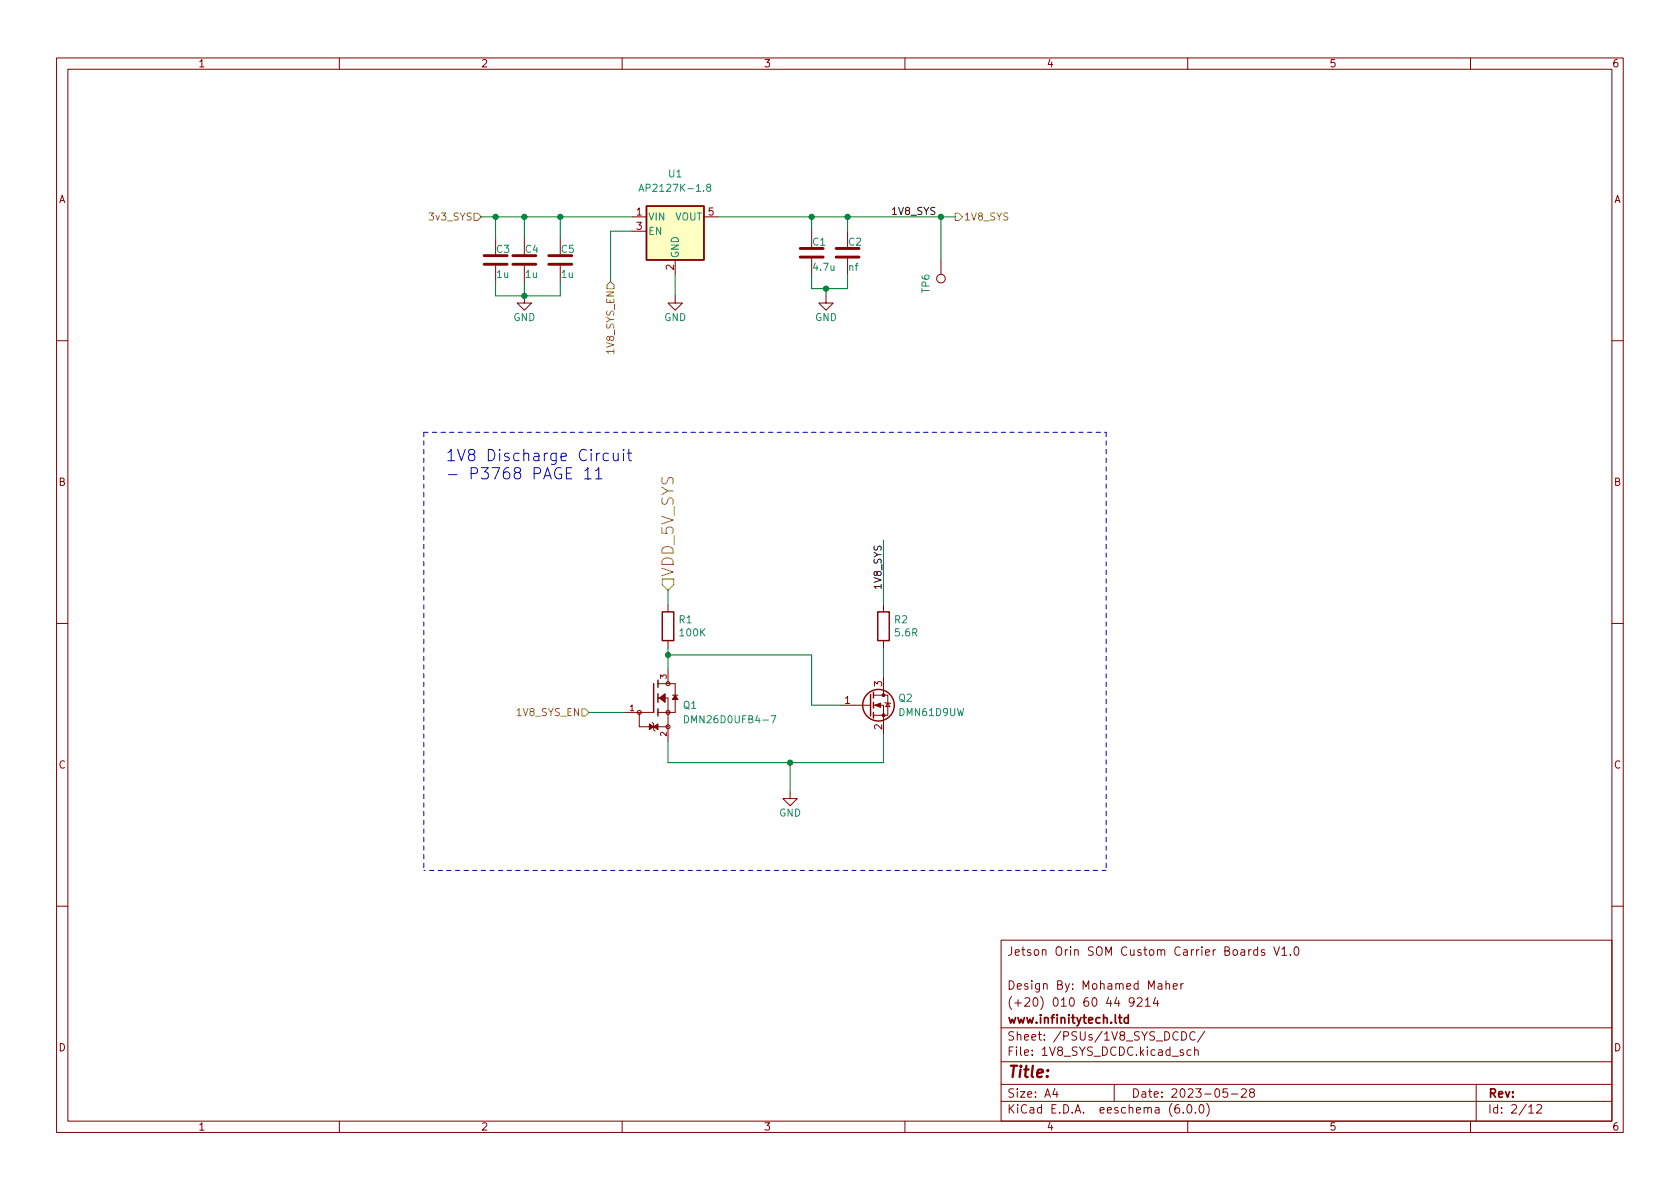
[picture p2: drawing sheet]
<svg xmlns="http://www.w3.org/2000/svg" width="297mm" height="210mm" viewBox="0 0 297 210" stroke-linecap="round" stroke-linejoin="round" font-family="sans-serif">
<g fill="none" stroke="#840000" stroke-width=".18">
<path d="M10 10.2h277v190.1h-277zM12 12.2h273v186.1h-273zM60 10.2v2M110 10.2v2M160 10.2v2M210 10.2v2M260 10.2v2M111.8 38.3h2.5M124.5 38.3h2.5M87.6 42.2v2.8M87.6 47v2.8M92.7 52.3v1.3h1.3l-1.3 1.3-1.3-1.3h1.3"/>
<path d="M92.7 42.2v2.8M92.7 47v2.8M99.1 42.2v2.8M99.1 47v2.8M111.8 40.9h2.5M119.4 52.3v1.3h1.2l-1.2 1.3-1.3-1.3h1.3M119.4 46v2.5M143.5 40.9v2.8M143.5 45.7v2.8M146 52.3v1.3h1.3l-1.3 1.3-1.2-1.3h1.2M149.9 40.9v2.8M149.9 45.7v2.8"/>
<path d="M166.4 46v2.5M10 60.2h2M285 60.2h2M10 110.2h2M118.1 106.9v1.3M118.1 113.3v1.2M118.1 118.4v2.5M156.2 106.9v1.3M156.2 113.3v1.2M156.2 119.6v3.3M285 110.2h2M110.5 126h5.1"/>
<path d="M113 126v2.5h5.1M115.3 127.8l.3 .2v1l.2 .3M116.3 123.4h1.8v7.7M116.3 120.9h3.1v5.1h-3.1M118.9 122.9h1M139.7 139.9v1.3h1.3l-1.3 1.3-1.3-1.3h1.3M148.6 124.7h5.3M154.4 124.7h1.8v5.1M154.4 122.9h2.6v3.6h-2.6M156.5 124.2l.1 .1h.8l.1 .2M157 124.3l.4 .7h-.8zM10 160.2h2"/>
<path d="M177 166.3h108v32h-108zM200.5 177.1l-.3 .3-.4-.1-.2-.2 .2-.6 .4-.1 .2 .2a.99 .99 0 0 1-.3 1.3h-.3M201.1 176.6l.5-.2 .3 .2v.3l-.9 1h.9M202.5 176.9l.4-.5v1.5M202.5 177.9h.9M204.3 176.4l-.4 1h1M204.6 176.9v1M204.8 174h.6v.9M205.4 174.3l-.5 .1a.29 .29 0 0 0-.2 .2 .29 .29 0 0 0 .2 .3h.5M206.1 174.1l.3-.2 .3 .1 .1 .9M206.1 173.4v1.5M207.4 174.4l.7-.1v-.3l-.5-.1-.2 .2 .1 .8h.6"/>
<path d="M208.8 173.9v1M209.2 173.9l-.3 .1-.1 .2M222.4 168l-.5-.1-.3 .3v.4l.2 .3h.6M222.4 167.4v1.5M223.6 168l-.4-.1-.2 .2 .1 .3 .5 .1v.4h-.6M225.2 167.4l.5 1.5 .5-1.5M226.6 167.9l.5-.5v1.5M226.6 168.9h.9M228.1 168.8v.1M228.9 167.6l.2-.2a.81 .81 0 0 1 .6 .7 .81 .81 0 0 1-.3 .8h-.1a.81 .81 0 0 1-.4-1.3zM285 160.2h2M60 198.3v2"/>
<path d="M110 198.3v2M160 198.3v2M177 194.8h108M177 191.8h108M177 187.8h108M177 181.8h108M186.5 192.5l-.4 1h1M186.9 193v1M197 191.8v3M208.4 195.3a.59 .59 0 0 0-.7 .7v.5l.2 .3h.4l.2-.1 .1-.5-.2-.2-.4-.1-.3 .3M208.9 182.4a.76 .76 0 0 1 .9 .8 .76 .76 0 0 1-.9 .7zM209.2 196.7v.1"/>
<path d="M209.2 185.7l-.3-.1-.3 .2 .1 .3 .5 .1v.4h-.6M210 198.3v2M210.1 195.4l.1-.1a.81 .81 0 0 1 .6 .7 .81 .81 0 0 1-.3 .8h-.1a.81 .81 0 0 1-.6-.6 .81 .81 0 0 1 .3-.8zM210.6 185.7l-.5-.1-.2 .3v.4l.1 .3h.6M211.2 185.8l.2-.2 .4 .1 .1 .9M211.2 185.1v1.5M211.3 182.6a.6 .6 0 0 0-.8 0 .6 .6 0 0 0-.1 .7 .56 .56 0 0 0 .3 .6 .56 .56 0 0 0 .6-.1M211.4 196.7v.1M212.1 195.5l.3-.2a.81 .81 0 0 1 .5 .7 .81 .81 0 0 1-.3 .8h-.1a.81 .81 0 0 1-.4-1.3zM213 182.4l-1.3 1.9M213.4 195.1a1.72 1.72 0 0 1 0 2.3M217 192.5h-.7l-.1 .7 .2-.1 .5 .1 .2 .2-.1 .5-.2 .1-.6-.1"/>
<path d="M217.7 193.5h1.2M219.5 192.7l.6-.2 .2 .2 .1 .3-1 1h1M221.2 193.2l-.3-.3 .1-.2 .2-.2 .4 .1 .2 .2-.1 .2-.6 .2-.2 .3 .1 .4 .2 .1h.4l.2-.3-.1-.4-.2-.1M260 198.3v2M261 191.8v6.5M270.3 195.8l.4-.5v1.5M270.3 196.8h.9M271.7 195.5l.6-.2 .2 .2 .1 .3-.9 1h.9"/>
<circle cx="166.4" cy="49.3" r=".76"/>
<circle cx="113" cy="126" r=".36"/>
<circle cx="118.1" cy="126" r=".36"/>
<circle cx="118.1" cy="120.9" r=".36"/>
<circle cx="118.1" cy="128.5" r=".36"/>
</g>
<path d="M199.5 179.4v1.5M199.5 180l-.4-.1-.3 .3v.4l.1 .3h.6" fill="none" stroke="#840000" stroke-width=".3"/>
<g fill="none" stroke="#840000" stroke-width=".25">
<path d="M114.3 36.4h10.2v9.6h-10.2zM117.1 108.2h2v5.1h-2zM155.2 108.2h2v5.1h-2zM115.6 120.9v5.1M116.3 120.3v1.2M116.3 122.7v1.5M116.3 125.3v1.3M153.9 122.8v3.8M154.4 122.4v1M154.4 124.2v1M154.4 126v1"/>
<circle cx="155.3" cy="124.7" r="2.79"/>
</g>
<path d="M85.6 46.7h4.1M85.6 45.2h4.1M90.7 46.7h4M90.7 45.2h4M97 46.7h4.1M97 45.2h4.1M141.5 45.5h4M141.5 43.9h4M147.8 45.5h4.1M147.8 43.9h4.1" fill="none" stroke="#840000" stroke-width=".51"/>
<path d="M114.3 36.4h10.2v9.6h-10.2z" fill="#ffffc2" stroke="#ffffc2" stroke-width=".18"/>
<path d="M113 33.8l.4-1.2 .4 1.2M113.1 33.5h.6M125.2 33.1l-.3-.2 .1-.2 .2-.1h.3l.2 .2-.1 .2-.5 .2-.2 .2v.2l.3 .2h.3l.2-.2-.1-.4-.2-.1M121 126.6a.64 .64 0 0 1 .8 .6 .64 .64 0 0 1-.8 .6zM136.3 126.6h.9l-.6 1.2" fill="none" stroke="#008484" stroke-width=".18"/>
<g fill="#840000" stroke="#840000" stroke-width=".18">
<path d="M114.8 128l.8 .5-.8 .5z"/>
<path d="M115.6 128.5l.7-.5v1z"/>
<path d="M116.6 123.4l1-.7v1.5z"/>
<path d="M119.4 122.9l.5 .8h-1z"/>
<path d="M154.7 124.7l1-.4v.8z"/>
<circle cx="156.2" cy="126.5" r=".25"/>
<circle cx="156.2" cy="122.9" r=".25"/>
</g>
<path d="M83.8 37.7h.7l.6 .6-.6 .7h-.7zM168.9 37.7h.6l.7 .6-.7 .7h-.6zM107.9 49.8l.7 .6v.6h-1.3v-.6zM117.1 102.4h2v1l-1 1-1-1zM102.9 125.3h.6l.6 .7-.6 .6h-.6z" fill="none" stroke="#848400" stroke-width=".18"/>
<path d="M110.2 79.5l-.1 .1 .1 .1 .1-.1-.1-.1v.2M111.2 79.5v1.7l.1 .2 .4 .1M103.4 83.3l.6-.6v2M103.4 84.7h1.1M105.3 83.3l.6-.6v2M105.3 84.7h1.1M107.6 80.2l-.6-.1-.4 .4v.6l.2 .3 .2 .1 .6-.1M108.4 80.1l.1 1.3a.54 .54 0 0 0 .8-.1M109.3 80.1v1.4M110.2 80.1v1.4M110.9 80.1h.8" fill="none" stroke="#0000c2" stroke-width=".18"/>
<path d="M74.9 76.4v77.5M74.9 76.4h120.7M195.6 76.4v77.5M195.6 153.9h-120.7" fill="none" stroke="#0000c2" stroke-width=".18" stroke-dasharray=".8 .8"/>
<g fill="none" stroke="#008400" stroke-width=".18">
<path d="M85.1 38.3h26.7M87.6 38.3v3.9M92.7 38.3v3.9M99.1 38.3v3.9M127 38.3h41.9M143.5 38.3v2.6M149.9 38.3v2.6M166.4 38.3v7.7M87.6 49.8v2.5h11.5v-2.5M92.7 49.8v2.5M111.8 40.9h-3.9v8.9M119.4 48.5v3.8"/>
<path d="M143.5 48.5v2.5h6.4v-2.5M146 51v1.3M156.2 95.5v11.4M118.1 115.8h25.4v8.9h5.1M118.1 104.4v2.5M118.1 114.5v3.9M156.2 114.5v5.1M104.1 126h6.4M139.7 134.9v5M156.2 129.8v5.1h-38.1v-3.8"/>
</g>
<g fill="#008400" stroke="#008400" stroke-width=".18">
<circle cx="146" cy="51" r=".46"/>
<circle cx="139.7" cy="134.9" r=".46"/>
<circle cx="118.1" cy="115.8" r=".46"/>
<circle cx="143.5" cy="38.3" r=".46"/>
<circle cx="99.1" cy="38.3" r=".46"/>
<circle cx="87.6" cy="38.3" r=".46"/>
<circle cx="92.7" cy="38.3" r=".46"/>
<circle cx="149.9" cy="38.3" r=".46"/>
<circle cx="166.4" cy="38.3" r=".46"/>
<circle cx="92.7" cy="52.3" r=".46"/>
</g>
<g font-size="2.8" fill="#0000c2">
<text x="78.7" y="81.6">1V8 Discharge Circuit</text>
<text x="78.7" y="84.8">- P3768 PAGE 11</text>
</g>
<text font-size="2.8" fill="#848400" x="119.1" y="102.1" transform="rotate(-90 119.1 102.1)">VDD_5V_SYS</text>
<text font-size="2.8" fill="#840000" x="178" y="190.6">Title:</text>
<g font-size="2.1" fill="#840000">
<text x="178" y="169">Jetson Orin SOM Custom Carrier Boards V1.0</text>
<text x="178" y="178">(+20) 010 60 44 9214</text>
<text x="178" y="175">Design By: Mohamed Maher</text>
<text x="178" y="184">Sheet: /PSUs/1V8_SYS_DCDC/</text>
<text x="178" y="181">www.infinitytech.ltd</text>
<text x="178" y="186.7">File: 1V8_SYS_DCDC.kicad_sch</text>
<text x="178" y="196.9">KiCad E.D.A. eeschema (6.0.0)</text>
<text x="178" y="194.1">Size: A4</text>
<text x="200" y="194.1">Date: 2023-05-28</text>
<text x="263" y="194.1">Rev:</text>
<text x="263" y="196.9">Id: 2/12</text>
</g>
<g font-size="1.8" fill="#840000">
<text x="35" y="11.9">1</text>
<text x="85" y="11.9">2</text>
<text x="135" y="11.9">3</text>
<text x="185" y="11.9">4</text>
<text x="235" y="11.9">5</text>
<text x="285" y="11.9">6</text>
<text x="10.3" y="35.9">A</text>
<text x="285.3" y="35.9">A</text>
<text x="112.5" y="38.1">1</text>
<text x="112.5" y="40.6">3</text>
<text x="125.2" y="38.1">5</text>
<text x="119.1" y="47.7" transform="rotate(-90 119.1 47.7)">2</text>
<text x="10.3" y="85.9">B</text>
<text x="285.3" y="85.9">B</text>
<text x="149.4" y="124.5">1</text>
<text x="156" y="121.4" transform="rotate(-90 156 121.4)">3</text>
<text x="156" y="129" transform="rotate(-90 156 129)">2</text>
<text x="10.3" y="135.9">C</text>
<text x="285.3" y="135.9">C</text>
<text x="10.3" y="185.9">D</text>
<text x="285.3" y="185.9">D</text>
<text x="35" y="199.9">1</text>
<text x="85" y="199.9">2</text>
<text x="135" y="199.9">3</text>
<text x="185" y="199.9">4</text>
<text x="235" y="199.9">5</text>
<text x="285" y="199.9">6</text>
</g>
<g font-size="1.8" fill="#008484">
<text x="114" y="33.9">AP2127K-1.8</text>
<text x="118.2" y="31.4">U1</text>
<text x="114.6" y="39">VIN</text>
<text x="114.6" y="41.5">EN</text>
<text x="119.3" y="39">VOUT</text>
<text x="87.8" y="44.7">C3</text>
<text x="92.9" y="44.7">C4</text>
<text x="99.2" y="44.7">C5</text>
<text x="120" y="45.7" transform="rotate(-90 120 45.7)">GND</text>
<text x="143.7" y="43.4">C1</text>
<text x="143.9" y="47.9">4.7u</text>
<text x="150" y="47.9">nf</text>
<text x="150" y="43.4">C2</text>
<text x="87.9" y="49.1">1u</text>
<text x="92.9" y="49.1">1u</text>
<text x="99.3" y="49.1">1u</text>
<text x="164.3" y="51.8" transform="rotate(-90 164.3 51.8)">TP6</text>
<text x="90.7" y="56.8">GND</text>
<text x="117.4" y="56.8">GND</text>
<text x="144.1" y="56.8">GND</text>
<text x="120.1" y="110.2">R1</text>
<text x="120.3" y="112.5">100K</text>
<text x="158.2" y="110.2">R2</text>
<text x="158.3" y="112.5">5.6R</text>
<text x="120.8" y="125.3">Q1</text>
<text x="158.9" y="124.1">Q2</text>
<text x="121.8" y="127.9">DMN26D0UFB4-7</text>
<text x="159.1" y="126.6">DMN61D9UW</text>
<text x="137.7" y="144.4">GND</text>
</g>
<g font-size="1.8" fill="#848400">
<text x="76.2" y="39">3v3_SYS</text>
<text x="170.4" y="39">1V8_SYS</text>
<text x="108.6" y="62.3" transform="rotate(-90 108.6 62.3)">1V8_SYS_EN</text>
<text x="91.6" y="126.6">1V8_SYS_EN</text>
</g>
<g font-size="1.8">
<text x="157.5" y="38">1V8_SYS</text>
<text x="155.9" y="104.4" transform="rotate(-90 155.9 104.4)">1V8_SYS</text>
</g>
<g font-size="1.4" fill="#840000">
<text x="111.4" y="125.7">1</text>
<text x="117.9" y="120" transform="rotate(-90 117.9 120)">3</text>
<text x="117.9" y="130.2" transform="rotate(-90 117.9 130.2)">2</text>
</g>
</svg>
